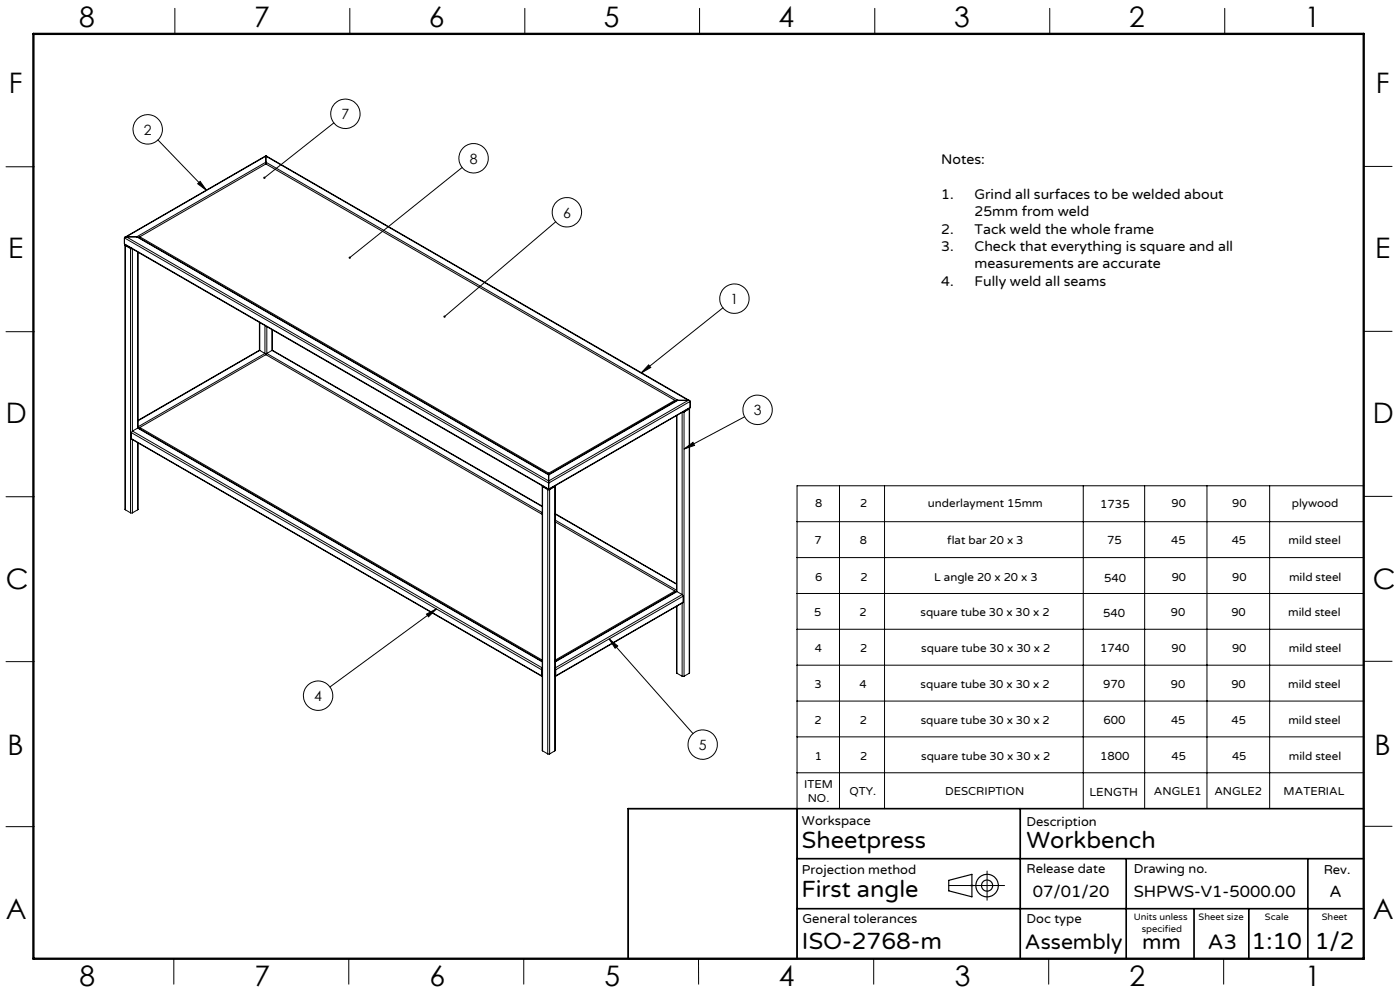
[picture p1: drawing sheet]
<svg xmlns="http://www.w3.org/2000/svg" width="420mm" height="297mm" viewBox="0 0 420 297" stroke-linecap="round" stroke-linejoin="round" font-family="sans-serif">
<g fill="none" stroke="#000" stroke-width=".35">
<path d="M284.6 263.8l7-1.8v6.8l-7-1.8z"/>
<circle cx="296.1" cy="265.4" r="1.66"/>
<circle cx="296.1" cy="265.4" r="3.4"/>
</g>
<path d="M291.1 265.4h1M291.2 265l.7 .7M291.6 264.9v1M291.9 265l-.7 .7" fill="none" stroke="#c0c0c0" stroke-width=".3"/>
<g fill="none" stroke="#000" stroke-width=".3">
<path d="M52.5 2.5v7.7M105 2.5v7.7M157.4 2.5v7.7M209.9 2.5v7.7M262.4 2.5v7.7M314.9 2.5v7.7M367.4 2.5v7.7M100.2 36.8l-20.9 16.5M1.8 50h8.5M47.4 41.9l14.6 15.2M59.3 55.1l.7-.7 2 2.7zM79.8 46.7v.1"/>
<path d="M79.8 48.6v.5M79.8 46.7l127.1 73.3M79.8 46.7l-42.3 24.4M79.8 48.6l123.6 71.4M79.8 46.8v1.8M79.8 46.8l126.7 73.2M79.8 46.8l-41.9 24.2M79.8 48.6l-38.8 22.4M79.8 49.1l122.7 70.9M79.8 49.1l-37.9 21.9M138.6 50.2l-33.7 27M409.1 49.9h8.5"/>
<path d="M37.3 73.1l.2 .2M37.3 71.3v1.8M37.3 71.3l127.3 73.5M37.3 73.1l127.3 73.5M37.5 73.4l.1 79.4M37.5 73.3l127.1 73.4M37.5 73.3l.1 .3M37.6 73.6l1.6 .9M37.6 73.6v79.2M37.7 73.4v.1M37.7 73.5l1.6 .9M37.7 73.5h.1"/>
<path d="M37.9 71l-.6 .3M37.9 71h3.1M37.9 71l126.7 73.1M39.2 74.5h.4M39.2 74.5v79.2M39.3 74.4h.1M39.7 74.6v54.6M41 71l.4 .1M41 71l123.6 71.3M41.3 75.5v52.8M41.4 71.1l123.2 71.1M41.4 75.6v52.7"/>
<path d="M41.9 71l122.7 70.8M41.9 71v.4M41.9 71.1l-.2 .1M166.7 66.5l-33.4 28.4M1.8 99.4h8.5M77.8 96.6v8.4M77.9 96.7v8.3M79.5 97.6v8.3M80 97.9v8M81.6 98.8v6.2M81.7 98.8v6.2M216.9 92.2l-24.6 19.6"/>
<path d="M409.1 99.3h8.5M77.9 105l-36.5 21M77.9 105l1.6 .9M77.9 105l-36.5 21.1M79.5 105.9l.3 .4 .2-.4M79.5 105.9l-38.1 22M80 105.9l82.7 47.7M81.6 105l81.1 46.7M81.6 105l-1.6 .9M81.6 105l81.1 46.8M194.6 109.4l.6 .7-2.9 1.7zM202.5 120l-37.9 21.8"/>
<path d="M202.5 120v.4M203.4 120l-38.8 22.2M203.4 120h3.1M203.4 120l-38.8 22.3M206.5 120l.5 .3M206.5 120l-41.9 24.1M39.4 131.5l123.2 71.2M39.4 129.7l123.1 71M39.4 131.5l123.1 71M39.4 129.7v1.8M39.7 129.2l-.3 .5M39.7 129.2l123 71"/>
<path d="M39.7 131.8v21.9M41.3 128.3l121.4 69.9M41.3 128.3l-1.6 .9M41.3 128.3l121.4 70.1M41.3 132.7v20.1M41.4 128.1l.2 .2M41.4 132.7l-.1 20.1M41.9 128.1v.4M41.9 128.1l37.9-21.8 82.9 47.9M41.9 128.1l120.8 69.7M41.9 128.3l-.2 .1M202.5 120.1l.2 .1"/>
<path d="M203 124.6v52.6M203.1 124.5v52.8M204.6 123.6v54.6M205.1 123.4h-.1M205.1 123.4h.1M205.2 123.5h-.4M205.2 123.5v79.2M205.2 134.6l2.7-2 .5 .9zM206.6 122.5h.1M206.6 122.5l-1.5 .9M206.7 122.4l-.1 .1M206.8 122.6l-1.6 .9"/>
<path d="M206.8 122.6v79.2M206.8 122.3v.3M206.9 122.4l-.1 79.4M206.9 122.3l-42.3 24.4M207 122.1l-.1 .2M207 120.3v1.8M207 120.3l-42.4 24.5M207 122.1l-42.4 24.5M223.4 124.9l-18.2 9.7M1.8 148.9h8.5M37.6 152.8l1.6 .9M39.2 153.7h.5"/>
<path d="M41.3 152.8l-1.6 .9M162.7 145.7l.1 79.3M162.7 145.6l.1 .2M162.8 145.8l1.5 1M162.8 145.8v79.2M162.9 145.8h.1M162.9 145.8l1.6 .8M164.3 146.8h.6M164.3 146.8v79.2M164.5 146.6l.1 .1M164.5 146.6h.1M164.6 144.1v.7"/>
<path d="M164.6 146.6v.1M164.6 142.2v.1M164.6 141.8v.4M164.6 142.3v1.8M164.6 144.8v1.8M164.7 146.6l-.1 .1M164.7 146.6h.1M164.9 146.8v79.2M166.3 145.8l-1.6 .8M166.3 145.7v.1M166.4 145.7l-.1 .1M166.4 145.8l-1.5 1"/>
<path d="M166.4 145.8v79.2M166.5 145.6l-.1 .2M166.6 145.7l-.2 79.3M166.6 153.9l36.4 21.1M166.6 156.4l35.9 20.7M166.6 155.9l36.4 21M166.6 154.1l36.4 21M239.1 156.3h170M251.8 145.6v96.8M265.4 145.6v96.8M325 145.6v96.8M343.4 145.6v96.8"/>
<path d="M362.1 145.6v96.8M380.9 145.6v96.8M409.1 148.8h8.5M409.1 145.6h-170v141.7h-50.6v-44.9h50.6M202.5 177.1v.4M202.5 177.1l-35.9 20.7M202.5 177.2l.2 .2M203 177.1l-.2 .2M203.1 177.3l-36.5 20.9M203.1 177.3l1.5 .9M203.1 177.3l-36.5 21.1M204.6 178.2l.3 .5"/>
<path d="M204.6 178.2l-38 22M204.9 178.7l-38.2 22M204.9 178.7v1.8M239.1 177.9h170M239.1 167.1h170M1.8 198.3h8.5M128 184l2.9-1.5-2.3 2.4zM130.9 182.5l-31.9 23.4M182.7 191.5l25.2 28.3M182.7 191.5l2.6 2.1-.8 .7zM203 181.7l.1 20.1M203.1 181.7v20.1"/>
<path d="M204.6 180.8v21.9M204.9 180.5l-38.2 22.2M204.9 180.5l-38.2 22M239.1 199.4h170M239.1 188.6h170M409.1 198.2h8.5M162.5 202.5l.2 .2M162.5 200.7v1.8M162.6 202.4l.1 .1M162.6 200.6v1.8M162.6 200.6l.1 .1M162.7 200.3l-.2 .4"/>
<path d="M162.7 200.5l-.1 .1M166.6 200.3l.1 .4M166.6 200.5v.1M166.6 202.4v.1M166.7 202.5l-.1 .2M166.7 200.7v1.8M203.1 201.8l1.5 .9M204.6 202.7h.6M206.8 201.8l-1.6 .9M239.1 210.1h170M162.8 225l1.5 1M164.3 226h.6"/>
<path d="M166.4 225l-1.5 1M239.1 231.6h170M239.1 220.8h170M1.8 247.8h8.5M409.1 247.6h8.5M284.6 265.4h16.8M296.1 261.1v8.7M52.1 287.3v7.7M104.6 287.3v7.7M157.1 287.3v7.7M209.6 287.3v7.7M262.1 287.3v7.7"/>
<path d="M314.6 287.3v7.7M367.1 287.3v7.7"/>
<circle cx="44.3" cy="38.8" r="4.4"/>
<circle cx="103.6" cy="34.1" r="4.4"/>
<circle cx="142.1" cy="47.4" r="4.4"/>
<circle cx="170.1" cy="63.6" r="4.4"/>
<circle cx="220.3" cy="89.5" r="4.4"/>
<circle cx="227.3" cy="122.8" r="4.4"/>
<circle cx="95.4" cy="208.5" r="4.4"/>
<circle cx="210.8" cy="223.2" r="4.4"/>
</g>
<path d="M239.1 242.4v44.9M239.1 257.3h170M306.1 242.4v44.9M337.9 257.3v30M392.4 257.3v30M409.1 242.4h-220.6v44.9M239.1 272.3h170M358.2 272.3v15M374.6 272.3v15" fill="none" stroke="#000" stroke-width=".5"/>
<path d="M10 10.2h399.1v277.1h-399.1z" fill="none" stroke="#000" stroke-width=".7"/>
<path d="M194.6 109.4l.6 .7-2.9 1.7zM59.3 55.1l.7-.7 2 2.7zM205.2 134.6l2.7-2 .5 .9zM128 184l2.9-1.5-2.3 2.4zM182.7 191.5l2.6 2.1-.8 .7zM133.1 94.6l-.1 .4 .4-.1-.3 .2a.33 .33 0 0 0 .5 0 .33 .33 0 0 0 0-.5 .33 .33 0 0 0-.5 0zM79.1 53l-.1 .4 .3-.1-.2 .2a.35 .35 0 0 0 .4 0 .35 .35 0 0 0 .1-.4 .35 .35 0 0 0-.5-.1zM104.6 77l.1 .4 .2-.2-.2 .2a.34 .34 0 0 0 .5 0 .34 .34 0 0 0-.1-.5 .34 .34 0 0 0-.5 .1z" fill="#000"/>
<g font-size="8.5">
<text x="23.8" y="8">8</text>
<text x="76.3" y="8">7</text>
<text x="128.7" y="8">6</text>
<text x="181.2" y="8">5</text>
<text x="233.6" y="8">4</text>
<text x="286.3" y="8">3</text>
<text x="338.7" y="8">2</text>
<text x="391.4" y="8">1</text>
<text x="2.7" y="28">F</text>
<text x="412.8" y="28">F</text>
<text x="2.4" y="77.2">E</text>
<text x="412.5" y="77.2">E</text>
<text x="1.8" y="126.8">D</text>
<text x="411.9" y="126.9">D</text>
<text x="1.8" y="176.6">C</text>
<text x="411.9" y="176.7">C</text>
<text x="2.3" y="226.2">B</text>
<text x="412.4" y="226.2">B</text>
<text x="1.7" y="275.4">A</text>
<text x="411.8" y="275.5">A</text>
<text x="23.9" y="295.5">8</text>
<text x="76.4" y="295.5">7</text>
<text x="128.8" y="295.5">6</text>
<text x="181.3" y="295.5">5</text>
<text x="233.7" y="295.5">4</text>
<text x="286.4" y="295.5">3</text>
<text x="338.8" y="295.5">2</text>
<text x="391.5" y="295.5">1</text>
</g>
<g font-size="7.1">
<text x="240.6" y="254">Sheetpress</text>
<text x="308" y="254">Workbench</text>
<text x="240.4" y="268.8">First angle</text>
<text x="240.6" y="284.3">ISO-2768-m</text>
<text x="375.5" y="284.3">1:10</text>
<text x="394.4" y="284.3">1/2</text>
</g>
<g font-size="6.3">
<text x="307.5" y="284.3">Assembly</text>
<text x="342.6" y="284.3">mm</text>
<text x="362.4" y="284.3">A3</text>
</g>
<g font-size="4.9">
<text x="309.9" y="268.7">07/01/20</text>
<text x="340.1" y="268.7">SHPWS-V1-5000.00</text>
<text x="398.9" y="268.7">A</text>
</g>
<g font-size="4.2">
<text x="102.5" y="35.7">7</text>
<text x="43.2" y="40.4">2</text>
<text x="140.9" y="49">8</text>
<text x="282.4" y="49.1">Notes:</text>
<text x="282.4" y="59.5">1.</text>
<text x="292.4" y="59.5">Grind all surfaces to be welded about</text>
<text x="168.9" y="65.2">6</text>
<text x="292.4" y="64.8">25mm from weld</text>
<text x="282.4" y="70">2.</text>
<text x="292.4" y="70">Tack weld the whole frame</text>
<text x="282.4" y="75.2">3.</text>
<text x="292.4" y="75.2">Check that everything is square and all</text>
<text x="292.4" y="80.5">measurements are accurate</text>
<text x="282.4" y="85.7">4.</text>
<text x="292.4" y="85.7">Fully weld all seams</text>
<text x="219.2" y="91.1">1</text>
<text x="226.1" y="124.4">3</text>
<text x="94.3" y="210.1">4</text>
<text x="209.6" y="224.8">5</text>
</g>
<g font-size="3.9">
<text x="240.6" y="247.2">Workspace</text>
<text x="307.9" y="247.4">Description</text>
<text x="240.6" y="262.1">Projection method</text>
<text x="308" y="261.5">Release date</text>
<text x="340.1" y="261.5">Drawing no.</text>
<text x="397.1" y="262.1">Rev.</text>
<text x="240.7" y="276.6">General tolerances</text>
<text x="308" y="276.6">Doc type</text>
</g>
<g font-size="3.5">
<text x="244.5" y="152">8</text>
<text x="258.1" y="152">2</text>
<text x="278.4" y="152">underlayment 15mm</text>
<text x="330.1" y="152.1">1735</text>
<text x="351.5" y="152">90</text>
<text x="369.6" y="152">90</text>
<text x="387.5" y="152">plywood</text>
<text x="244.4" y="163">7</text>
<text x="257.9" y="163">8</text>
<text x="284.2" y="163">flat bar 20 x 3</text>
<text x="332.1" y="163.2">75</text>
<text x="351.3" y="163">45</text>
<text x="369.5" y="163">45</text>
<text x="386.5" y="163">mild steel</text>
<text x="244.6" y="174.2">6</text>
<text x="258.1" y="174.2">2</text>
<text x="280.3" y="174.2">L angle 20 x 20 x 3</text>
<text x="331.2" y="174.3">540</text>
<text x="351.5" y="174.2">90</text>
<text x="369.7" y="174.2">90</text>
<text x="386.7" y="174.2">mild steel</text>
<text x="244.3" y="184.7">5</text>
<text x="257.8" y="184.7">2</text>
<text x="276.2" y="184.7">square tube 30 x 30 x 2</text>
<text x="330.9" y="184.9">540</text>
<text x="351.2" y="184.7">90</text>
<text x="369.4" y="184.7">90</text>
<text x="386.4" y="184.7">mild steel</text>
<text x="244.5" y="195.4">4</text>
<text x="258" y="195.4">2</text>
<text x="276.4" y="195.4">square tube 30 x 30 x 2</text>
<text x="330" y="195.5">1740</text>
<text x="351.5" y="195.4">90</text>
<text x="369.6" y="195.4">90</text>
<text x="386.7" y="195.4">mild steel</text>
<text x="244.3" y="206.1">3</text>
<text x="257.8" y="206.1">4</text>
<text x="276.2" y="206.1">square tube 30 x 30 x 2</text>
<text x="330.9" y="206.2">970</text>
<text x="351.3" y="206.1">90</text>
<text x="369.4" y="206.1">90</text>
<text x="386.5" y="206.1">mild steel</text>
<text x="244.4" y="217">2</text>
<text x="257.9" y="217">2</text>
<text x="276.2" y="217">square tube 30 x 30 x 2</text>
<text x="331" y="217.1">600</text>
<text x="351.3" y="217">45</text>
<text x="369.5" y="217">45</text>
<text x="386.5" y="217">mild steel</text>
<text x="244.5" y="227.7">1</text>
<text x="258" y="227.7">2</text>
<text x="276.4" y="227.7">square tube 30 x 30 x 2</text>
<text x="330" y="227.9">1800</text>
<text x="351.4" y="227.7">45</text>
<text x="369.6" y="227.7">45</text>
<text x="386.6" y="227.7">mild steel</text>
<text x="241.2" y="236.2">ITEM</text>
<text x="254.8" y="238.3">QTY.</text>
<text x="283.5" y="238.3">DESCRIPTION</text>
<text x="326.9" y="238.5">LENGTH</text>
<text x="346.2" y="238.3">ANGLE1</text>
<text x="364.3" y="238.3">ANGLE2</text>
<text x="385.1" y="238.3">MATERIAL</text>
<text x="242.3" y="240.4">NO.</text>
</g>
<g font-size="2.8">
<text x="340.1" y="275.6">Units unless</text>
<text x="359.6" y="275.6">Sheet size</text>
<text x="379.5" y="275.8">Scale</text>
<text x="396.5" y="275.6">Sheet</text>
<text x="342.5" y="279.4">specified</text>
</g>
</svg>
